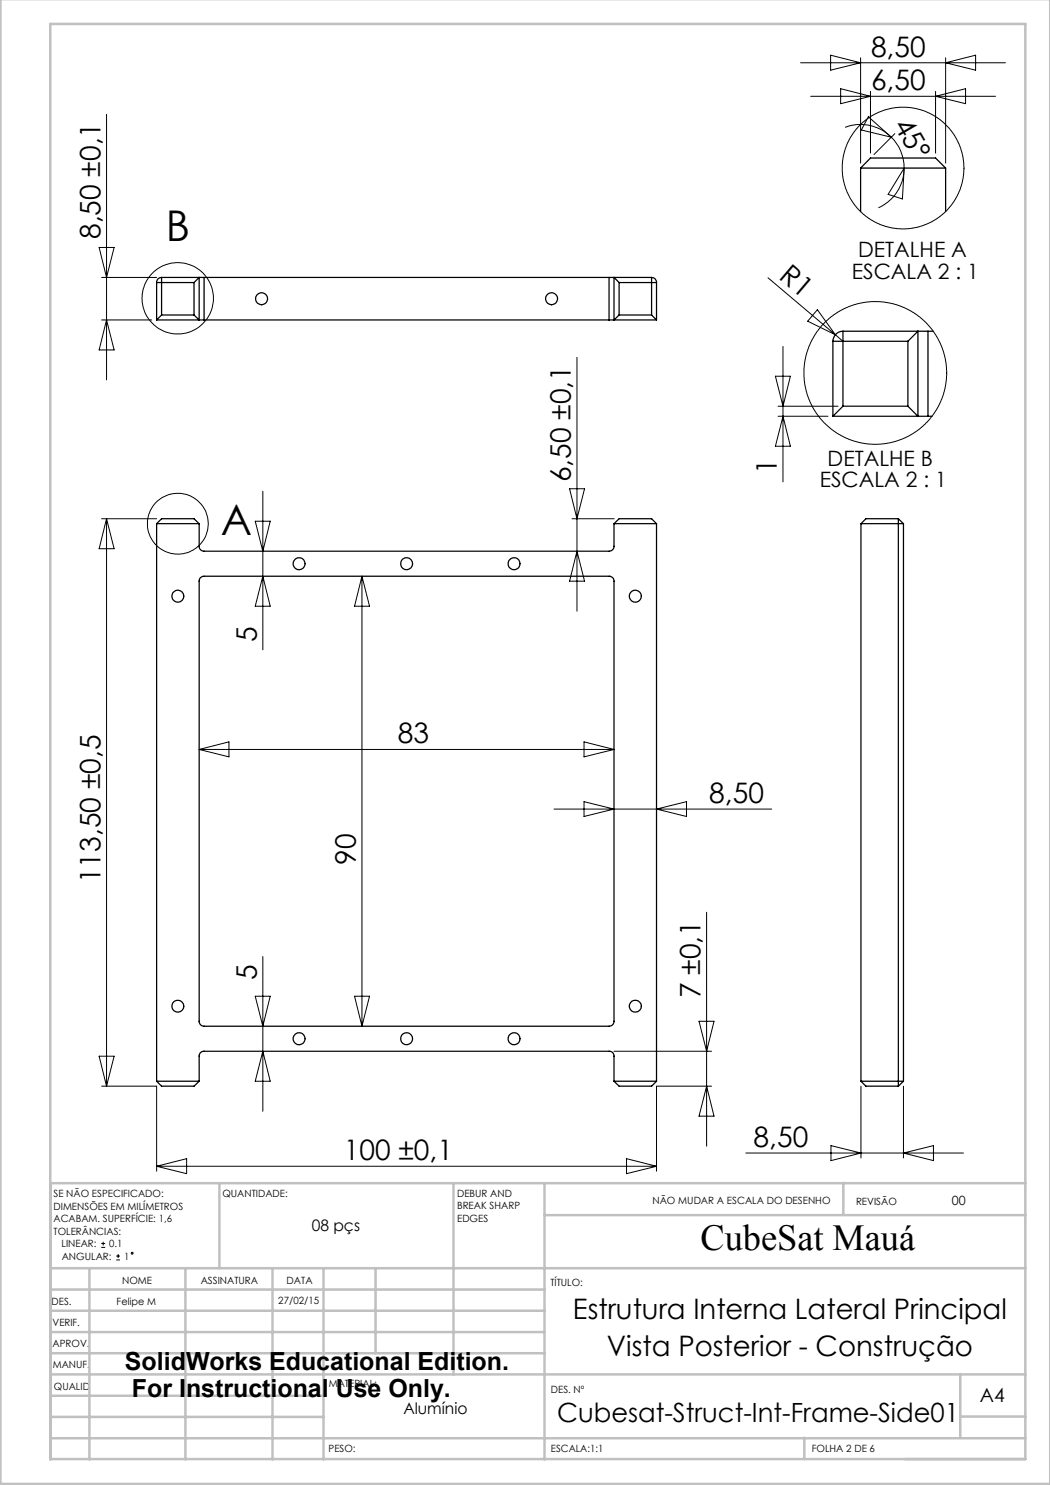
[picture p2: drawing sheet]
<svg xmlns="http://www.w3.org/2000/svg" width="210mm" height="297mm" viewBox="0 0 210 297" stroke-linecap="round" stroke-linejoin="round" font-family="sans-serif">
<g fill="none" stroke="#000" stroke-width=".2">
<path d="M160.1 12.6h41M162.1 19.3h37M166.1 11l6 1.6-6 1.4zM168.1 17.7l6 1.6-6 1.4zM172.1 11.6v21M174.1 18.3v12.3M187.1 18.3v12.3M187.1 19.3l6-1.6v3zM189.1 11.6v21M189.1 12.6l6-1.6v3zM21.3 22.9v53.1M169 25.5a8.7 8.7 0 0 1 9.3 1.9"/>
<path d="M173.7 23.4l4.6 4-6-1.4zM178.3 27.4a8.7 8.7 0 0 1 2.5 6.2M179 26.7l-4.2 4.2M180.8 33.6a8.8 8.8 0 0 1-5.1 8M180.8 33.6l-.3 6.2-2.9-.9zM19.8 49.5h3l-1.5 6zM20.3 55.5h11M153.6 55.6l13.5 11.4M20.3 64h10M21.3 64l1.5 6h-3zM115.4 71.5v50.7M155.1 75.2h3l-1.5 6z"/>
<path d="M156.6 69.3v27.1M163.5 61.9l3.6 5.1-5.6-2.8zM167.1 67l1.5 1.3M52.6 98.2v31.8M113.9 97.8h3l-1.5 5.9zM155.6 81.2h12M155.6 83.3h10M156.6 83.3l1.5 5.9h-3zM20.3 103.7h11M21.3 103.7v113.5M21.3 103.7l1.5 6h-3zM51 104.2h3l-1.4 6z"/>
<path d="M52.6 115.2l1.4 6h-3zM72.4 115.2l1.5 6h-3zM72.4 115.2v90M114.4 103.7h8.4M115.4 110.2l1.5 6h-3zM39.8 149.9h83M39.8 149.9l6-1.5v3zM116.8 148.4l6 1.5-6 1.5zM110.8 161.8h43.5M116.8 160.3l6 1.5-6 1.5zM131.3 161.8l6-1.5v3zM51 199.2h3l-1.4 6z"/>
<path d="M52.6 191.3v30.9M70.9 199.2h3l-1.5 6zM141.3 182.5v46.7M19.8 211.2h3l-1.5 6zM20.3 217.2h11v17M52.6 210.3l1.4 5.9h-3zM122.8 210.3h19.5M139.8 204.3h3l-1.5 6zM141.3 217.2l1.5 6h-3zM142.3 217.2h-11v17M172.2 217.2v14.4M180.7 217.2v14.4"/>
<path d="M31.3 233.3h100M31.3 233.3l6-1.6v3zM125.3 231.7l6 1.6-6 1.4zM149.2 230.6h43.5M166.2 229.1l6 1.5-6 1.5zM180.7 230.6l6-1.5v3zM20.2 249.5h.8M20.2 248.7h.8M20.6 248.4v.7M23.2 252h.8M23.2 251.2h.8M23.6 250.8v.8"/>
<circle cx="180.6" cy="33.6" r="12.2"/>
<circle cx="35.5" cy="59.7" r="7.1"/>
<circle cx="175.1" cy="74.6" r="14.3"/>
<circle cx="35.6" cy="104.7" r="6.1"/>
<circle cx="26.4" cy="250.6" r=".19"/>
</g>
<g fill="none" stroke="#c0c0c0" stroke-width=".5">
<path d="M.1 -.1v296.9h209.9v-296.9M10.1 4.8h195v287h-195zM43.9 236.6v17M90.7 236.6v38.3M108.9 236.6v55.3M168.7 236.6v6.3M205.1 236.6h-195v55.3M10.1 253.6h195M10.1 257.9h98.8M17.9 253.6v38.3M37.1 253.6v38.3M54.5 253.6v38.3"/>
<path d="M64.7 253.6v38.3M75.1 253.6v17M108.9 243h96.2M10.1 270.6h98.8M10.1 266.4h98.8M10.1 262.1h98.8M10.1 279.1h54.6M10.1 274.9h195M192.1 274.8v12.7M10.1 287.7h195M10.1 283.4h54.6M160.9 287.5v4.3"/>
<path d="M192.1 283.3h13"/>
</g>
<g fill="none" stroke="#000" stroke-width=".25">
<path d="M172.1 33.6h17M172.1 33.6v8.7M172.1 33.6l2-2h13l2 2M189.1 33.6v8.7M31.3 56.5v7.5M31.3 56.5h7.5M32.3 55.5a.97 .97 0 0 0-1 1M32.3 55.5v7.5M32.3 55.5h7.5M38.8 56.5v6.5M39.8 55.5h1M39.8 55.5v8.5"/>
<path d="M39.8 55.5l-1 1M40.8 55.5h81M40.8 55.5v8.5M121.8 55.5h1M121.8 55.5v8.5M122.8 55.5v8.5M122.8 55.5h7.5M122.8 55.5l1 1M123.8 56.5h7.5M123.8 56.5v6.5M130.3 55.5a.97 .97 0 0 1 1 1M130.3 55.5v7.5"/>
<path d="M131.3 56.5v7.5M31.3 64h8.5M32.3 63l-1 1M32.3 63h6.5M38.8 63l1 1M39.8 64h1M40.8 64h81M121.8 64h1M122.8 64h8.5M123.8 63h6.5M123.8 63l-1 1M130.3 63l1 1"/>
<path d="M166.6 68.3h15M166.6 68.3v15M168.6 66.2a2.05 2.05 0 0 0-2 2.1M168.6 66.2v15M168.6 66.2h15M181.6 68.3v12.9M183.6 66.2h2M183.6 66.2l-2 2.1M183.6 66.2v17.1M185.6 66.2h1.1M185.6 66.2v17.1M166.6 83.3h17"/>
<path d="M168.6 81.2l-2 2.1M168.6 81.2h13M181.6 81.2l2 2.1M183.6 83.3h2M185.6 83.3h.8M31.3 104.7h8.5M31.3 104.7v111.5M31.3 104.7l1-1h6.5l1 1M39.8 104.7v4.6a.96 .96 0 0 0 1 .9h81a.96 .96 0 0 0 1-.9v-4.6M40 115.7l.6-.5h81.2a.96 .96 0 0 1 1 1v88.1a.96 .96 0 0 1-1 .9h-81a.96 .96 0 0 1-1-.9v-88.2zM122.8 104.7h8.5M122.8 104.7l1-1h6.5l1 1"/>
<path d="M131.3 104.7v111.5M172.2 104.7h8.5M172.2 104.7v111.5M179.7 103.7h-6.5l-1 1M179.7 103.7v113.5M179.7 103.7l1 1M180.7 104.7v111.5M31.3 216.2h8.5M31.3 216.2l1 1h6.5l1-1M39.8 216.2v-5a.96 .96 0 0 1 1-.9h81a.96 .96 0 0 1 1 .9v5M122.8 216.2h8.5M122.8 216.2l1 1h6.5l1-1"/>
<path d="M172.2 216.2h8.5M172.2 216.2l1 1h6.5M180.7 216.2l-1 1"/>
<circle cx="52.3" cy="59.7" r="1.21"/>
<circle cx="110.3" cy="59.7" r="1.21"/>
<circle cx="35.6" cy="119.2" r="1.2"/>
<circle cx="59.8" cy="112.7" r="1.21"/>
<circle cx="81.3" cy="112.7" r="1.2"/>
<circle cx="102.8" cy="112.7" r="1.2"/>
<circle cx="127.1" cy="119.2" r="1.21"/>
<circle cx="35.6" cy="201.2" r="1.2"/>
<circle cx="59.8" cy="207.7" r="1.21"/>
<circle cx="81.3" cy="207.7" r="1.2"/>
<circle cx="102.8" cy="207.7" r="1.2"/>
<circle cx="127.1" cy="201.2" r="1.21"/>
</g>
<g font-size="8.5">
<text x="33.1" y="48.3">B</text>
<text x="44.2" y="107.1">A</text>
</g>
<text font-size="7.3" x="140.1" y="249.9">CubeSat Mauá</text>
<g font-size="5.6">
<text x="174.2" y="11.3">8,50</text>
<text x="174.2" y="18">6,50</text>
<text x="178.6" y="24.9" transform="rotate(60 178.6 24.9)">45°</text>
<text x="20.1" y="47.8" transform="rotate(-90 20.1 47.8)">8,50 ±0,1</text>
<text x="155.6" y="55.7" transform="rotate(40 155.6 55.7)">R1</text>
<text x="155.4" y="94.8" transform="rotate(-90 155.4 94.8)">1</text>
<text x="114.2" y="96.4" transform="rotate(-90 114.2 96.4)">6,50 ±0,1</text>
<text x="51.3" y="128.4" transform="rotate(-90 51.3 128.4)">5</text>
<text x="79.6" y="148.6">83</text>
<text x="141.9" y="160.6">8,50</text>
<text x="71.2" y="172.9" transform="rotate(-90 71.2 172.9)">90</text>
<text x="20.1" y="176.6" transform="rotate(-90 20.1 176.6)">113,50 ±0,5</text>
<text x="51.3" y="196" transform="rotate(-90 51.3 196)">5</text>
<text x="140.1" y="199.6" transform="rotate(-90 140.1 199.6)">7 ±0,1</text>
<text x="68.8" y="232">100 ±0,1</text>
<text x="150.7" y="229.4">8,50</text>
<text x="114.6" y="263.7">Estrutura Interna Lateral Principal</text>
<text x="121.4" y="271.3">Vista Posterior - Construção</text>
</g>
<text font-size="5.3" x="111.4" y="284.3">Cubesat-Struct-Int-Frame-Side01</text>
<g font-size="5">
<text x="25" y="273.9">SolidWorks Educational Edition.</text>
<text x="26.4" y="279.4">For Instructional Use Only.</text>
</g>
<g font-size="4.2">
<text x="171.6" y="51.5">DETALHE A</text>
<text x="170.4" y="55.7">ESCALA 2 : 1</text>
<text x="165.5" y="93.1">DETALHE B</text>
<text x="163.9" y="97.4">ESCALA 2 : 1</text>
</g>
<text font-size="3.9" x="196" y="280.4">A4</text>
<g font-size="3.2">
<text x="62.3" y="246.3">08 pçs</text>
<text x="80.7" y="282.8">Alumínio</text>
</g>
<text font-size="2.5" x="190.4" y="240.9">00</text>
<g font-size="2">
<text x="10.7" y="239.5">SE NÃO ESPECIFICADO:</text>
<text x="44.5" y="239.5">QUANTIDADE:</text>
<text x="91.4" y="239.4">DEBUR AND</text>
<text x="10.7" y="242">DIMENSÕES EM MILÍMETROS</text>
<text x="10.7" y="244.5">ACABAM. SUPERFÍCIE: 1,6</text>
<text x="91.4" y="241.9">BREAK SHARP</text>
<text x="91.4" y="244.4">EDGES</text>
<text x="130.5" y="240.8">NÃO MUDAR A ESCALA DO DESENHO</text>
<text x="171.2" y="241">REVISÃO</text>
<text x="10.7" y="247">TOLERÂNCIAS:</text>
<text x="12.3" y="249.5">LINEAR:</text>
<text x="12.3" y="252">ANGULAR:</text>
<text x="21.8" y="249.5">0.1</text>
<text x="24.8" y="252">1</text>
<text x="24.4" y="256.9">NOME</text>
<text x="40.1" y="256.8">ASSINATURA</text>
<text x="57.3" y="256.8">DATA</text>
<text x="110.1" y="257.1">TÍTULO:</text>
<text x="10.3" y="260.9">DES.</text>
<text x="23.3" y="261">Felipe M</text>
<text x="55.7" y="260.8">27/02/15</text>
<text x="10.5" y="269.3">APROV.</text>
<text x="10.5" y="265.2">VERIF.</text>
<text x="10.6" y="273.6">MANUF.</text>
<text x="10.8" y="278">QUALID</text>
<text x="65.8" y="277.4">MATERIAL:</text>
<text x="110.2" y="278.5">DES. Nº</text>
<text x="65.7" y="290.4">PESO:</text>
<text x="110.2" y="290.5">ESCALA:1:1</text>
<text x="162.4" y="290.4">FOLHA 2 DE 6</text>
</g>
</svg>
